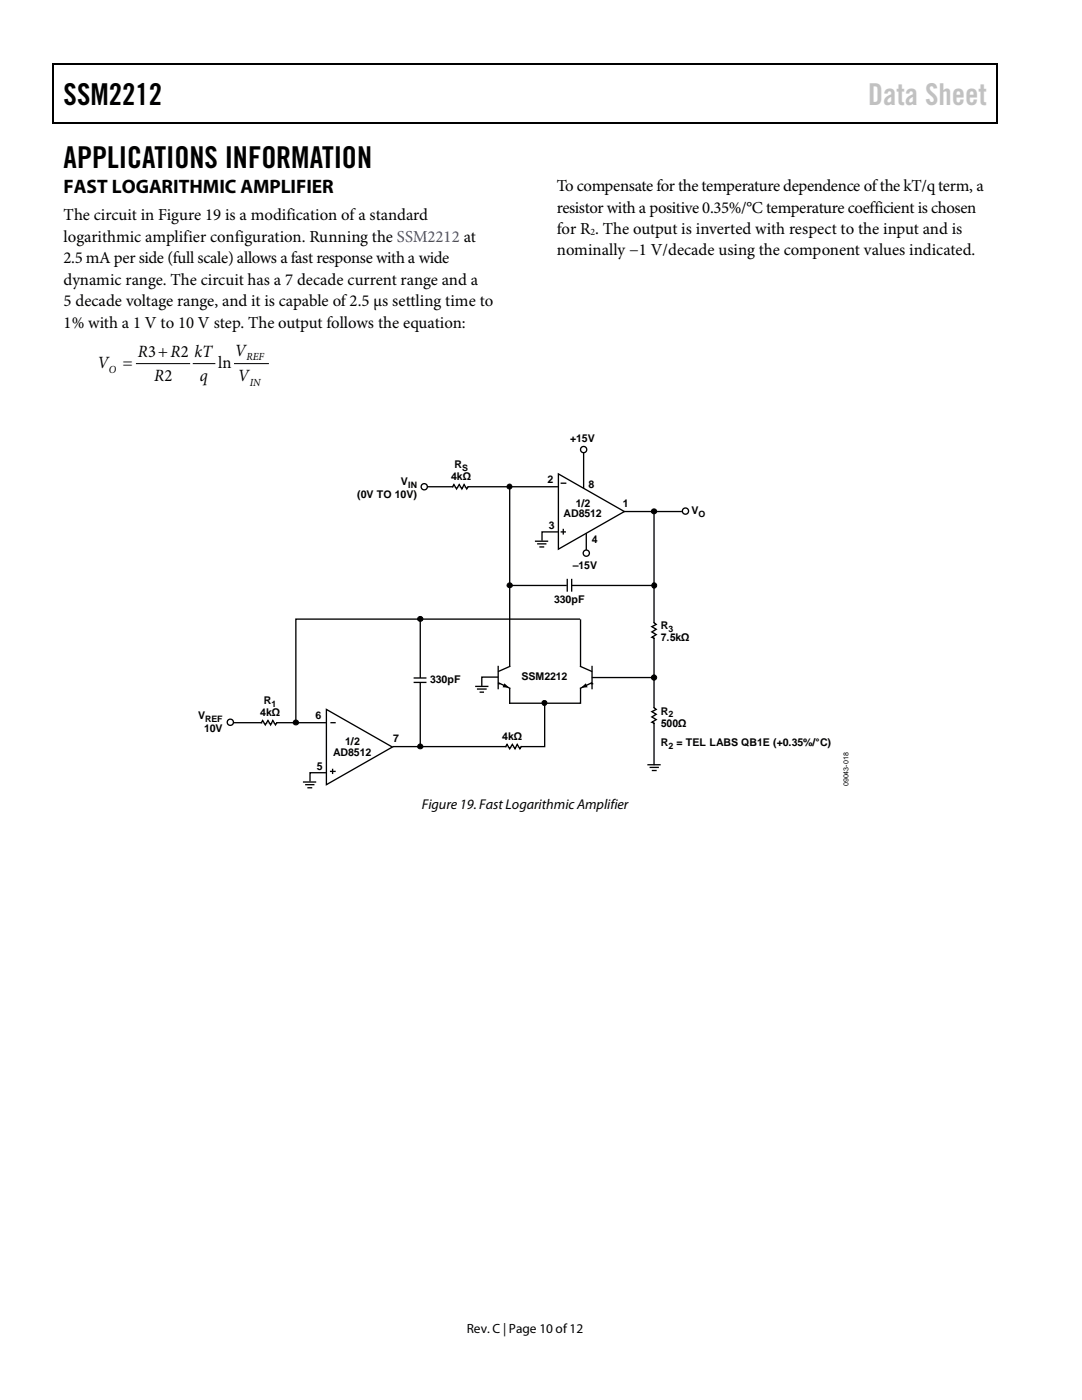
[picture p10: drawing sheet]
<svg xmlns="http://www.w3.org/2000/svg" width="216mm" height="279mm" viewBox="0 0 216 279" stroke-linecap="round" stroke-linejoin="round" font-family="sans-serif">
<path d="M10.5 12.7h.3v1h-.3zM10.5 12.7h.3v.3h-.3zM133.3 12.7h.3v.3h-.3zM198.8 12.7h.2v1h-.2zM198.8 12.7h.2v.3h-.2zM10.5 24.4h.3v.2h-.3zM133.1 24.4h.2v.2h-.2zM198.8 24.4h.2v.2h-.2z" fill="#000"/>
<path d="M10.7 13.7v10.7M10.8 12.8h122.5M133.6 12.8h65.2M198.9 13.7v10.7M10.8 24.5h188" fill="none" stroke="#000" stroke-width=".25"/>
<path d="M27.2 72.6h10.6M38.6 72.6h4.3M46.8 72.6h6.8" fill="none" stroke="#000" stroke-width=".2"/>
<path d="M116.5 90.3v11M117 104.7v5.2" fill="none" stroke="#000" stroke-width=".27"/>
<path d="M111.4 94.6l13.2 7.5-13.2 7.5z" fill="#fff"/>
<path d="M111.4 94.6l13.2 7.5-13.2 7.5z" fill="none" stroke="#000" stroke-width=".27"/>
<path d="M111.9 106.2h1z" fill="#fff"/>
<path d="M111.9 106.2h1" fill="none" stroke="#000" stroke-width=".27"/>
<path d="M112.4 105.5v1.2z" fill="#fff"/>
<path d="M112.4 105.5v1.2" fill="none" stroke="#000" stroke-width=".27"/>
<path d="M111.9 96.4h1.1z" fill="#fff"/>
<path d="M111.9 96.4h1.1" fill="none" stroke="#000" stroke-width=".27"/>
<path d="M65.1 141.6l13.2 7.5-13.2 7.5z" fill="#fff"/>
<path d="M65.1 141.6l13.2 7.5-13.2 7.5z" fill="none" stroke="#000" stroke-width=".27"/>
<path d="M65.8 153.9h1.2z" fill="#fff"/>
<path d="M65.8 153.9h1.2" fill="none" stroke="#000" stroke-width=".27"/>
<path d="M66.4 153.4v1.1z" fill="#fff"/>
<path d="M66.4 153.4v1.1" fill="none" stroke="#000" stroke-width=".27"/>
<path d="M65.9 144.2h1.1z" fill="#fff"/>
<path d="M85.2 97.1h26.1M111.3 106.2h-3.1v1.7M124.5 102.1h11.6M65.9 144.2h1.1" fill="none" stroke="#000" stroke-width=".27"/>
<path d="M90.6 96.9h2.8l-.2 .4h-2.8z" fill="#fff"/>
<g fill="none" stroke="#000" stroke-width=".27">
<path d="M90.2 97.1l.4-.4 .5 .9 .5-.9 .6 .9 .4-.9 .5 .9 .4-.5M106.7 108h2.7M107.2 108.5h1.8M107.6 109.2h1M94.8 137h2.7M95.2 137.5h1.9M95.7 138.1h.9M99.4 135.1h-3.3v1.8M108.7 139.9v9.1h-30.4M46.3 144.2h18.7M60.4 156.1h2.7M60.9 156.6h1.8"/>
<path d="M61.3 157.2h1M65 154.2h-3.1v1.8M129.2 152.6h2.6M129.6 153.2h1.9M130.1 153.8h.9"/>
</g>
<g fill="#000">
<circle cx="101.7" cy="97.1" r=".49"/>
<circle cx="101.7" cy="116.8" r=".5"/>
<circle cx="130.5" cy="116.8" r=".51"/>
<circle cx="130.5" cy="102" r=".51"/>
<circle cx="83.9" cy="123.5" r=".51"/>
<circle cx="130.5" cy="135.2" r=".52"/>
<circle cx="59.1" cy="144.2" r=".51"/>
<circle cx="83.9" cy="149" r=".5"/>
<circle cx="108.6" cy="140.3" r=".5"/>
</g>
<g fill="none" stroke="#000" stroke-width=".2">
<circle cx="101.7" cy="97.1" r=".49"/>
<circle cx="101.7" cy="116.8" r=".5"/>
<circle cx="130.5" cy="116.8" r=".51"/>
<circle cx="130.5" cy="102" r=".51"/>
<circle cx="83.9" cy="123.5" r=".51"/>
<circle cx="130.5" cy="135.2" r=".52"/>
<circle cx="59.1" cy="144.2" r=".51"/>
<circle cx="83.9" cy="149" r=".5"/>
<circle cx="108.6" cy="140.3" r=".5"/>
</g>
<path d="M52.4 144h2.8l-.1 .4h-2.9z" fill="#fff"/>
<g fill="none" stroke="#000" stroke-width=".27">
<path d="M101.7 97.4v35.5M101.8 116.8h28.6M113.2 115.5v2.6M114.1 115.5v2.6M130.5 102.2v50.5M82.5 135.3h2.6M82.5 136.2h2.6M83.9 123.2v25.8M99.4 133v4.4M99.5 136.5h.1M99.5 136.3l2.2 1M101.7 133l-2.2 1"/>
<path d="M115.8 123.6h-56.8v20.5M115.8 133l2.2 1M115.8 123.7v9.2M115.8 137.4v2.9h-14.1v-2.9M118 136.5h.1M118 136.3l-2.2 1M118.1 133v4.4M118.2 135.2h12.2M52.1 144.2l.3-.4 .5 .9 .6-.9 .5 .9 .4-.9 .6 .9 .3-.5"/>
</g>
<path d="M113.1 116.8h1M83.9 135.3v1" fill="none" stroke="#fff" stroke-width=".71" stroke-linecap="butt"/>
<path d="M100.6 136.4l1 .9-1.3-.1zM115.9 137.3l1-.9 .4 .8z" fill="#000"/>
<circle cx="46" cy="144.1" r=".62" fill="#fff"/>
<circle cx="46" cy="144.1" r=".62" fill="none" stroke="#000" stroke-width=".27"/>
<circle cx="136.8" cy="102" r=".62" fill="#fff"/>
<circle cx="136.8" cy="102" r=".62" fill="none" stroke="#000" stroke-width=".27"/>
<circle cx="84.7" cy="97.1" r=".62" fill="#fff"/>
<circle cx="84.7" cy="97.1" r=".62" fill="none" stroke="#000" stroke-width=".27"/>
<circle cx="116.5" cy="89.7" r=".62" fill="#fff"/>
<circle cx="116.5" cy="89.7" r=".62" fill="none" stroke="#000" stroke-width=".27"/>
<circle cx="117" cy="110.4" r=".62" fill="#fff"/>
<circle cx="117" cy="110.4" r=".62" fill="none" stroke="#000" stroke-width=".27"/>
<path d="M130.2 124.3l.5 .2v2.9l-.5-.2z" fill="#fff"/>
<path d="M130.5 124.2l.4 .4-.8 .5 .8 .5-.8 .5 .8 .5-.8 .6 .4 .2v.1" fill="none" stroke="#000" stroke-width=".27"/>
<path d="M130.2 141.2l.5 .3v2.8l-.5-.2z" fill="#fff"/>
<path d="M130.5 141.1l.4 .5-.8 .4 .8 .6-.8 .5 .8 .5-.8 .5 .4 .2v.2" fill="none" stroke="#000" stroke-width=".27"/>
<path d="M101.2 148.7h2.8l-.2 .5h-2.8z" fill="#fff"/>
<path d="M100.8 149l.4-.4 .5 .8 .5-.8 .6 .8 .4-.8 .5 .8 .4-.4" fill="none" stroke="#000" stroke-width=".27"/>
<g font-size="6">
<text x="12.7" y="20.9">SSM2212</text>
<text x="12.7" y="33.6">APPLICATIONS INFORMATION</text>
</g>
<text font-size="6" fill="#c1c1c1" x="173.2" y="20.9">Data Sheet</text>
<text font-size="3.9" x="12.7" y="38.5">FAST LOGARITHMIC AMPLIFIER</text>
<g font-size="3.4">
<text x="27.5" y="71.2">R3+ R2 kT</text>
<text x="46.8" y="71">V</text>
<text x="19.5" y="73.4">V</text>
<text x="24.6" y="73.4">=</text>
<text x="30.8" y="76.1">R2</text>
<text x="39.9" y="76.1">q</text>
<text x="43.5" y="73.4">ln</text>
<text x="47.5" y="76.1">V</text>
</g>
<g font-size="3.3">
<text x="111.1" y="38.1">To compensate for the temperature dependence of the kT/q term, a</text>
<text x="12.7" y="44">The circuit in Figure 19 is a modification of a standard</text>
<text x="111.1" y="42.4">resistor with a positive 0.35%/°C temperature coefficient is chosen</text>
<text x="111.1" y="46.7">for R . The output is inverted with respect to the input and is</text>
<text x="12.7" y="52.6">2.5 mA per side (full scale) allows a fast response with a wide</text>
<text x="12.7" y="48.3">logarithmic amplifier configuration. Running the SSM2212 at</text>
<text x="111.1" y="51">nominally −1 V/decade using the component values indicated.</text>
<text x="12.7" y="56.8">dynamic range. The circuit has a 7 decade current range and a</text>
<text x="12.7" y="61.1">5 decade voltage range, and it is capable of 2.5 µs settling time to</text>
<text x="12.7" y="65.4">1% with a 1 V to 10 V step. The output follows the equation:</text>
</g>
<text font-size="2.8" x="84.2" y="161.4">Figure 19. Fast Logarithmic Amplifier</text>
<text font-size="2.7" x="93.1" y="266">Rev. C | Page 10 of12</text>
<g font-size="2.2">
<text x="49.2" y="71.9">REF</text>
<text x="21.7" y="74.4">O</text>
<text x="49.8" y="77">IN</text>
</g>
<g font-size="2.1">
<text x="113.7" y="88.2">+15V</text>
<text x="90" y="95.9">4kΩ</text>
<text x="90.7" y="93.4">R</text>
<text x="71.3" y="99.3">(0V TO 10V)</text>
<text x="80" y="96.9">V</text>
<text x="109.3" y="96.3">2</text>
<text x="114.9" y="101.1">1/2</text>
<text x="117.4" y="97.3">8</text>
<text x="124.3" y="101.1">1</text>
<text x="109.5" y="105.7">3</text>
<text x="112.5" y="103.3">AD8512</text>
<text x="138" y="102.6">V</text>
<text x="114.3" y="113.5">–15V</text>
<text x="118.1" y="108.3">4</text>
<text x="110.6" y="120.3">330pF</text>
<text x="131.9" y="125.5">R</text>
<text x="131.9" y="128">7.5kΩ</text>
<text x="85.8" y="136.4">330pF</text>
<text x="104" y="135.7">SSM2212</text>
<text x="39.5" y="143.5">V</text>
<text x="51.9" y="142.9">4kΩ</text>
<text x="52.7" y="140.5">R</text>
<text x="63" y="143.5">6</text>
<text x="131.9" y="142.6">R</text>
<text x="40.7" y="146">10V</text>
<text x="68.9" y="148.7">1/2</text>
<text x="78.5" y="148.2">7</text>
<text x="100.2" y="147.7">4kΩ</text>
<text x="131.9" y="145.1">500Ω</text>
<text x="131.9" y="148.9">R</text>
<text x="135" y="148.9">= TEL LABS QB1E (+0.35%/°C)</text>
<text x="63.2" y="153.7">5</text>
<text x="66.5" y="150.8">AD8512</text>
</g>
<text font-size="1.9" x="117.8" y="46.9">2</text>
<g font-size="1.8">
<text x="92.2" y="93.9">S</text>
<text x="81.4" y="97.4">IN</text>
<text x="139.4" y="103.1">O</text>
<text x="133.4" y="126">3</text>
<text x="54.2" y="141">1</text>
<text x="133.4" y="143.2">2</text>
<text x="41" y="144.1">REF</text>
<text x="133.4" y="149.4">2</text>
</g>
<text font-size="1.4" x="169.3" y="157" transform="rotate(-90 169.3 157)">09043-018</text>
</svg>
